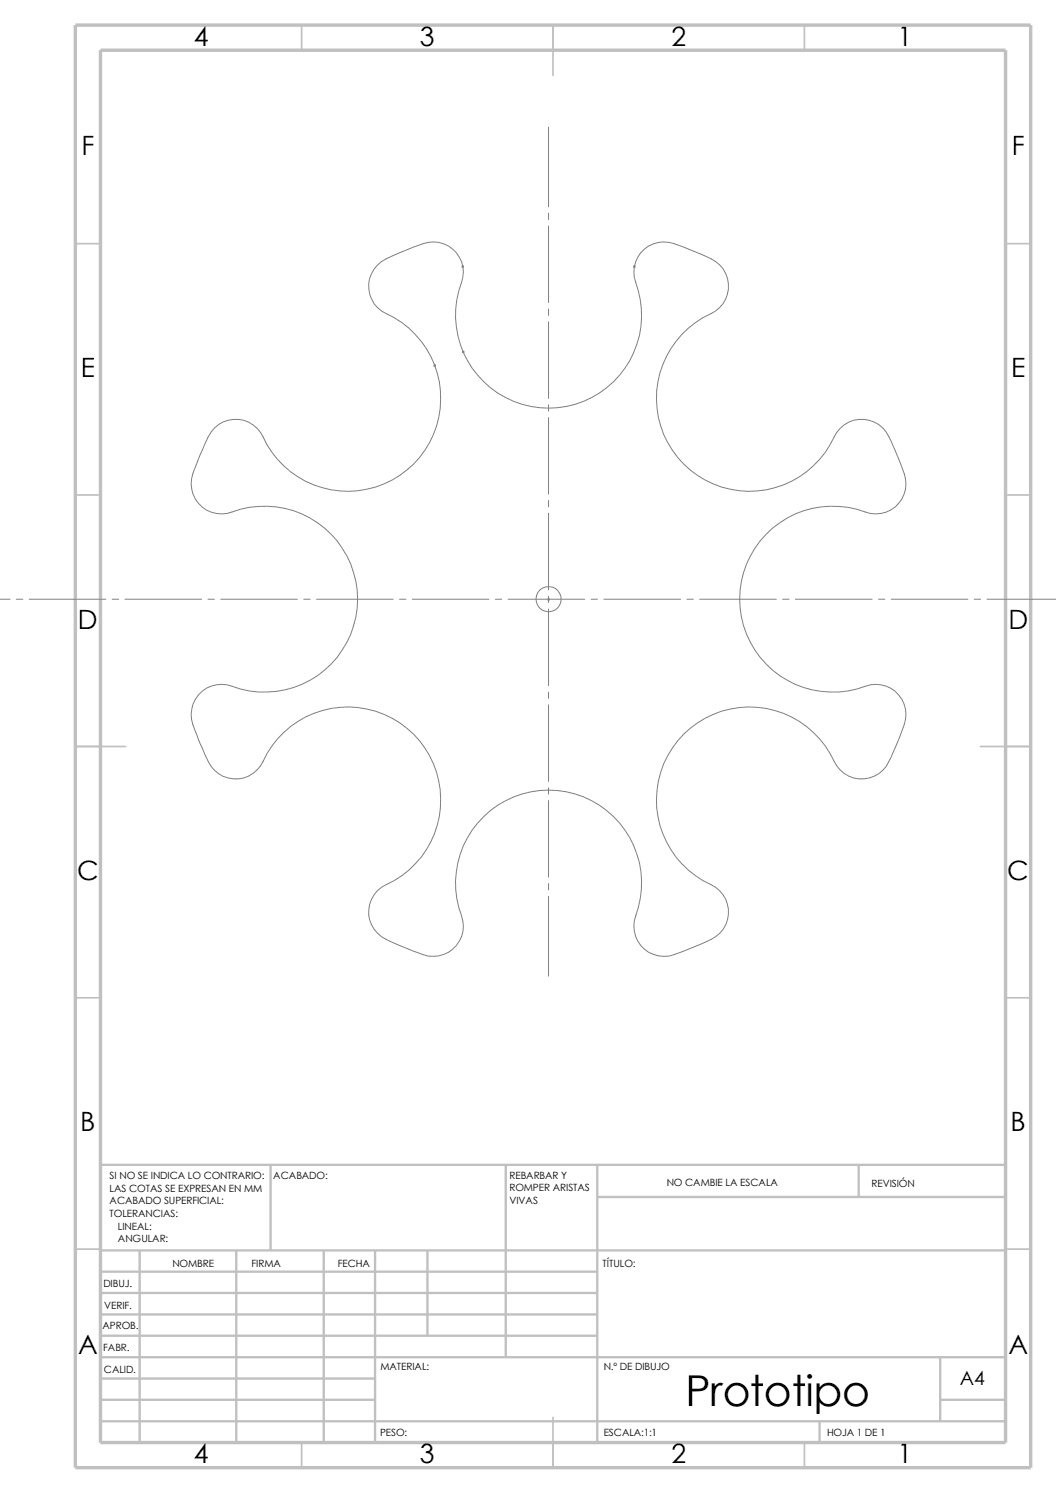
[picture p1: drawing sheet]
<svg xmlns="http://www.w3.org/2000/svg" width="210mm" height="297mm" viewBox="0 0 210 297" stroke-linecap="round" stroke-linejoin="round" font-family="sans-serif">
<g fill="none" stroke="#c0c0c0" stroke-width=".34">
<path d="M60 5v5M110 5v10M160 5v5M15 48.5h5M200 48.5h5M15 98.5h5M200 98.5h5M15 148.5h10M195 148.5h10M15 198.5h5M200 198.5h5M15 248.5h5"/>
<path d="M200 248.5h5M60 287v5M110 282v10M160 287v5"/>
</g>
<g fill="none" stroke="#c0c0c0" stroke-width=".47">
<path d="M53.8 231.7v17.1M100.6 231.7v38.3M118.8 238.1h81.2M118.8 231.7v55.3M170.8 231.7v6.4M200 231.7h-180v55.3M20 253h98.8M20 257.2h98.8M20 248.8h180M27.8 248.8v38.2M47 248.8v38.2M64.4 248.8v38.2"/>
<path d="M74.6 248.8v38.2M85 248.8v16.9M20 278.5h54.6M20 270h180M20 274.2h54.6M20 261.5h98.8M20 265.7h98.8M187 278.5h13M187 270v12.7M20 282.7h180M163 282.7v4.3"/>
</g>
<path d="M15 5h190v287h-190zM20 10h180v277h-180z" fill="none" stroke="#c0c0c0" stroke-width=".68" stroke-linecap="butt"/>
<g fill="none" stroke="#808080" stroke-width=".2">
<path d="M109.1 25.3v15.8M91.9 53h.3M91.9 52.9l.3 .3M92 52.9v.3M92.2 52.9l-.3 .3M109.1 42.4v1.3M109.1 45v15.2M126 53h.3M126 52.9l.3 .3M126.2 52.9v.3M126.3 52.9l-.3 .3M86.3 72.7h.3"/>
<path d="M86.3 72.6l.3 .3M86.4 72.6v.3M86.6 72.6l-.3 .3M92 70h.3M92 69.8l.3 .3M92.1 69.8v.3M92.2 69.8l-.3 .3M109.1 61.5v1.2M109.1 64v15.2M42.7 85.1a6 6 0 0 1 9.6 1.8 18.5 18.5 0 0 0 30 5.4 18.5 18.5 0 0 0-5.5-29.9 6.1 6.1 0 0 1-3.5-5.9 6.1 6.1 0 0 1 4.3-5.4l5.6-2.3a6.1 6.1 0 0 1 6.8 .8 6.1 6.1 0 0 1 1.8 6.6 18.5 18.5 0 0 0 17.3 25 18.5 18.5 0 0 0 17.3-25 6 6 0 0 1 1.8-6.6 6 6 0 0 1 6.8-.8 53.2 53.2 0 0 1 7.4 3.3 6 6 0 0 1-1 10.3 18.5 18.5 0 0 0-5.4 29.9 18.5 18.5 0 0 0 29.9-5.4 6 6 0 0 1 5.4-3.5 6 6 0 0 1 5.4 3.4l2.5 5.6a7.6 7.6 0 0 1 .6 5.9 6 6 0 0 1-7.7 3.6 18.5 18.5 0 0 0-25 17.3 18.5 18.5 0 0 0 25 17.3 6.1 6.1 0 0 1 6.6 1.8 6.1 6.1 0 0 1 .8 6.8l-2.3 5.6a6.1 6.1 0 0 1-4.9 4.2 6.1 6.1 0 0 1-5.9-2.5 19.3 19.3 0 0 0-14-11.5 18.5 18.5 0 0 0-21 12.7 18.5 18.5 0 0 0 10 22.4 6.1 6.1 0 0 1 3.5 5.9 6.1 6.1 0 0 1-4.3 5.4l-5.6 2.3a6 6 0 0 1-6.8-.8 6 6 0 0 1-1.8-6.6 18.5 18.5 0 0 0-17.3-25 18.5 18.5 0 0 0-17.3 25 6.1 6.1 0 0 1-1.8 6.6 6.1 6.1 0 0 1-6.8 .8 50.9 50.9 0 0 1-7.4-3.3 6 6 0 0 1 1-10.3 18.5 18.5 0 0 0 5.5-30 18.5 18.5 0 0 0-30 5.5 6.1 6.1 0 0 1-5.9 3.4 6.1 6.1 0 0 1-5.4-4.2 48.5 48.5 0 0 1-2.9-7.6 6 6 0 0 1 8-6.6 18.5 18.5 0 0 0 25-17.3 18.5 18.5 0 0 0-25-17.3 6.1 6.1 0 0 1-6.6-1.8 6.1 6.1 0 0 1-.8-6.8l2.7-6.5zM109.1 80.5v1.3M109.1 83.1v15.2"/>
<path d="M109.1 99.6v1.2M0 119.2h2M3.3 119.2h1.2M5.8 119.2h15.2M22.3 119.2h1.3M24.8 119.2h15.3M41.4 119.2h1.2M43.9 119.2h15.2M60.4 119.2h1.3M62.9 119.2h15.3M79.5 119.2h1.2M82 119.2h15.2"/>
<path d="M98.5 119.2h1.3M101 119.2h15.3M109 119.1l.3 .3M109.1 102.1v15.2M109.1 118.6v1.3M109.2 119.1l-.3 .3M117.6 119.2h1.2M120.1 119.2h15.2M136.6 119.2h1.3M139.1 119.2h15.3M155.7 119.2h1.2M158.2 119.2h15.2"/>
<path d="M174.7 119.2h1.3M177.2 119.2h15.3M193.8 119.2h1.2M196.3 119.2h13.8M109.1 121.2v15.2M109.1 137.7v1.2M109.1 140.2v15.2M109.1 156.7v1.3M109.1 159.3v15.2M109.1 175.8v1.2M109.1 178.3v15.9"/>
<circle cx="109.1" cy="119.2" r="2.5"/>
</g>
<text font-size="8.5" x="136.4" y="279.7">Prototipo</text>
<g font-size="5.3">
<text x="38.5" y="9.1">4</text>
<text x="83.5" y="9.1">3</text>
<text x="133.5" y="9.1">2</text>
<text x="178.5" y="9.1">1</text>
<text x="16.2" y="30.8">F</text>
<text x="201.2" y="30.8">F</text>
<text x="16" y="75.1">E</text>
<text x="201.1" y="75.1">E</text>
<text x="15.5" y="125.1">D</text>
<text x="200.6" y="125.1">D</text>
<text x="15.3" y="175.1">C</text>
<text x="200.3" y="175.1">C</text>
<text x="16" y="225.1">B</text>
<text x="201" y="225.1">B</text>
<text x="15.5" y="269.3">A</text>
<text x="200.5" y="269.3">A</text>
<text x="38.5" y="291.1">4</text>
<text x="83.5" y="291.1">3</text>
<text x="133.5" y="291.1">2</text>
<text x="178.5" y="291.1">1</text>
</g>
<text font-size="3.9" x="190.9" y="275.5">A4</text>
<g font-size="2">
<text x="21.8" y="234.6">SI NO SE INDICA LO CONTRARIO:</text>
<text x="21.8" y="237.1">LAS COTAS SE EXPRESAN EN MM</text>
<text x="21.8" y="239.6">ACABADO SUPERFICIAL:</text>
<text x="54.4" y="234.6">ACABADO:</text>
<text x="101.3" y="239.5">VIVAS</text>
<text x="101.3" y="234.5">REBARBAR Y</text>
<text x="101.3" y="237">ROMPER ARISTAS</text>
<text x="132.6" y="236">NO CAMBIE LA ESCALA</text>
<text x="173.3" y="236.2">REVISIÓN</text>
<text x="21.8" y="242.1">TOLERANCIAS:</text>
<text x="23.5" y="244.6">LINEAL:</text>
<text x="23.5" y="247.1">ANGULAR:</text>
<text x="50" y="252">FIRMA</text>
<text x="67.2" y="252">FECHA</text>
<text x="119.8" y="252">TÍTULO:</text>
<text x="20.6" y="256.1">DIBUJ.</text>
<text x="34.3" y="252.1">NOMBRE</text>
<text x="20.7" y="260.4">VERIF.</text>
<text x="20.4" y="264.5">APROB.</text>
<text x="20.5" y="268.8">FABR.</text>
<text x="20.7" y="273.2">CALID.</text>
<text x="75.6" y="272.5">MATERIAL:</text>
<text x="120.1" y="272.5">N.º DE DIBUJO</text>
<text x="75.6" y="285.6">PESO:</text>
<text x="120.1" y="285.6">ESCALA:1:1</text>
<text x="164.5" y="285.6">HOJA 1 DE 1</text>
</g>
</svg>
